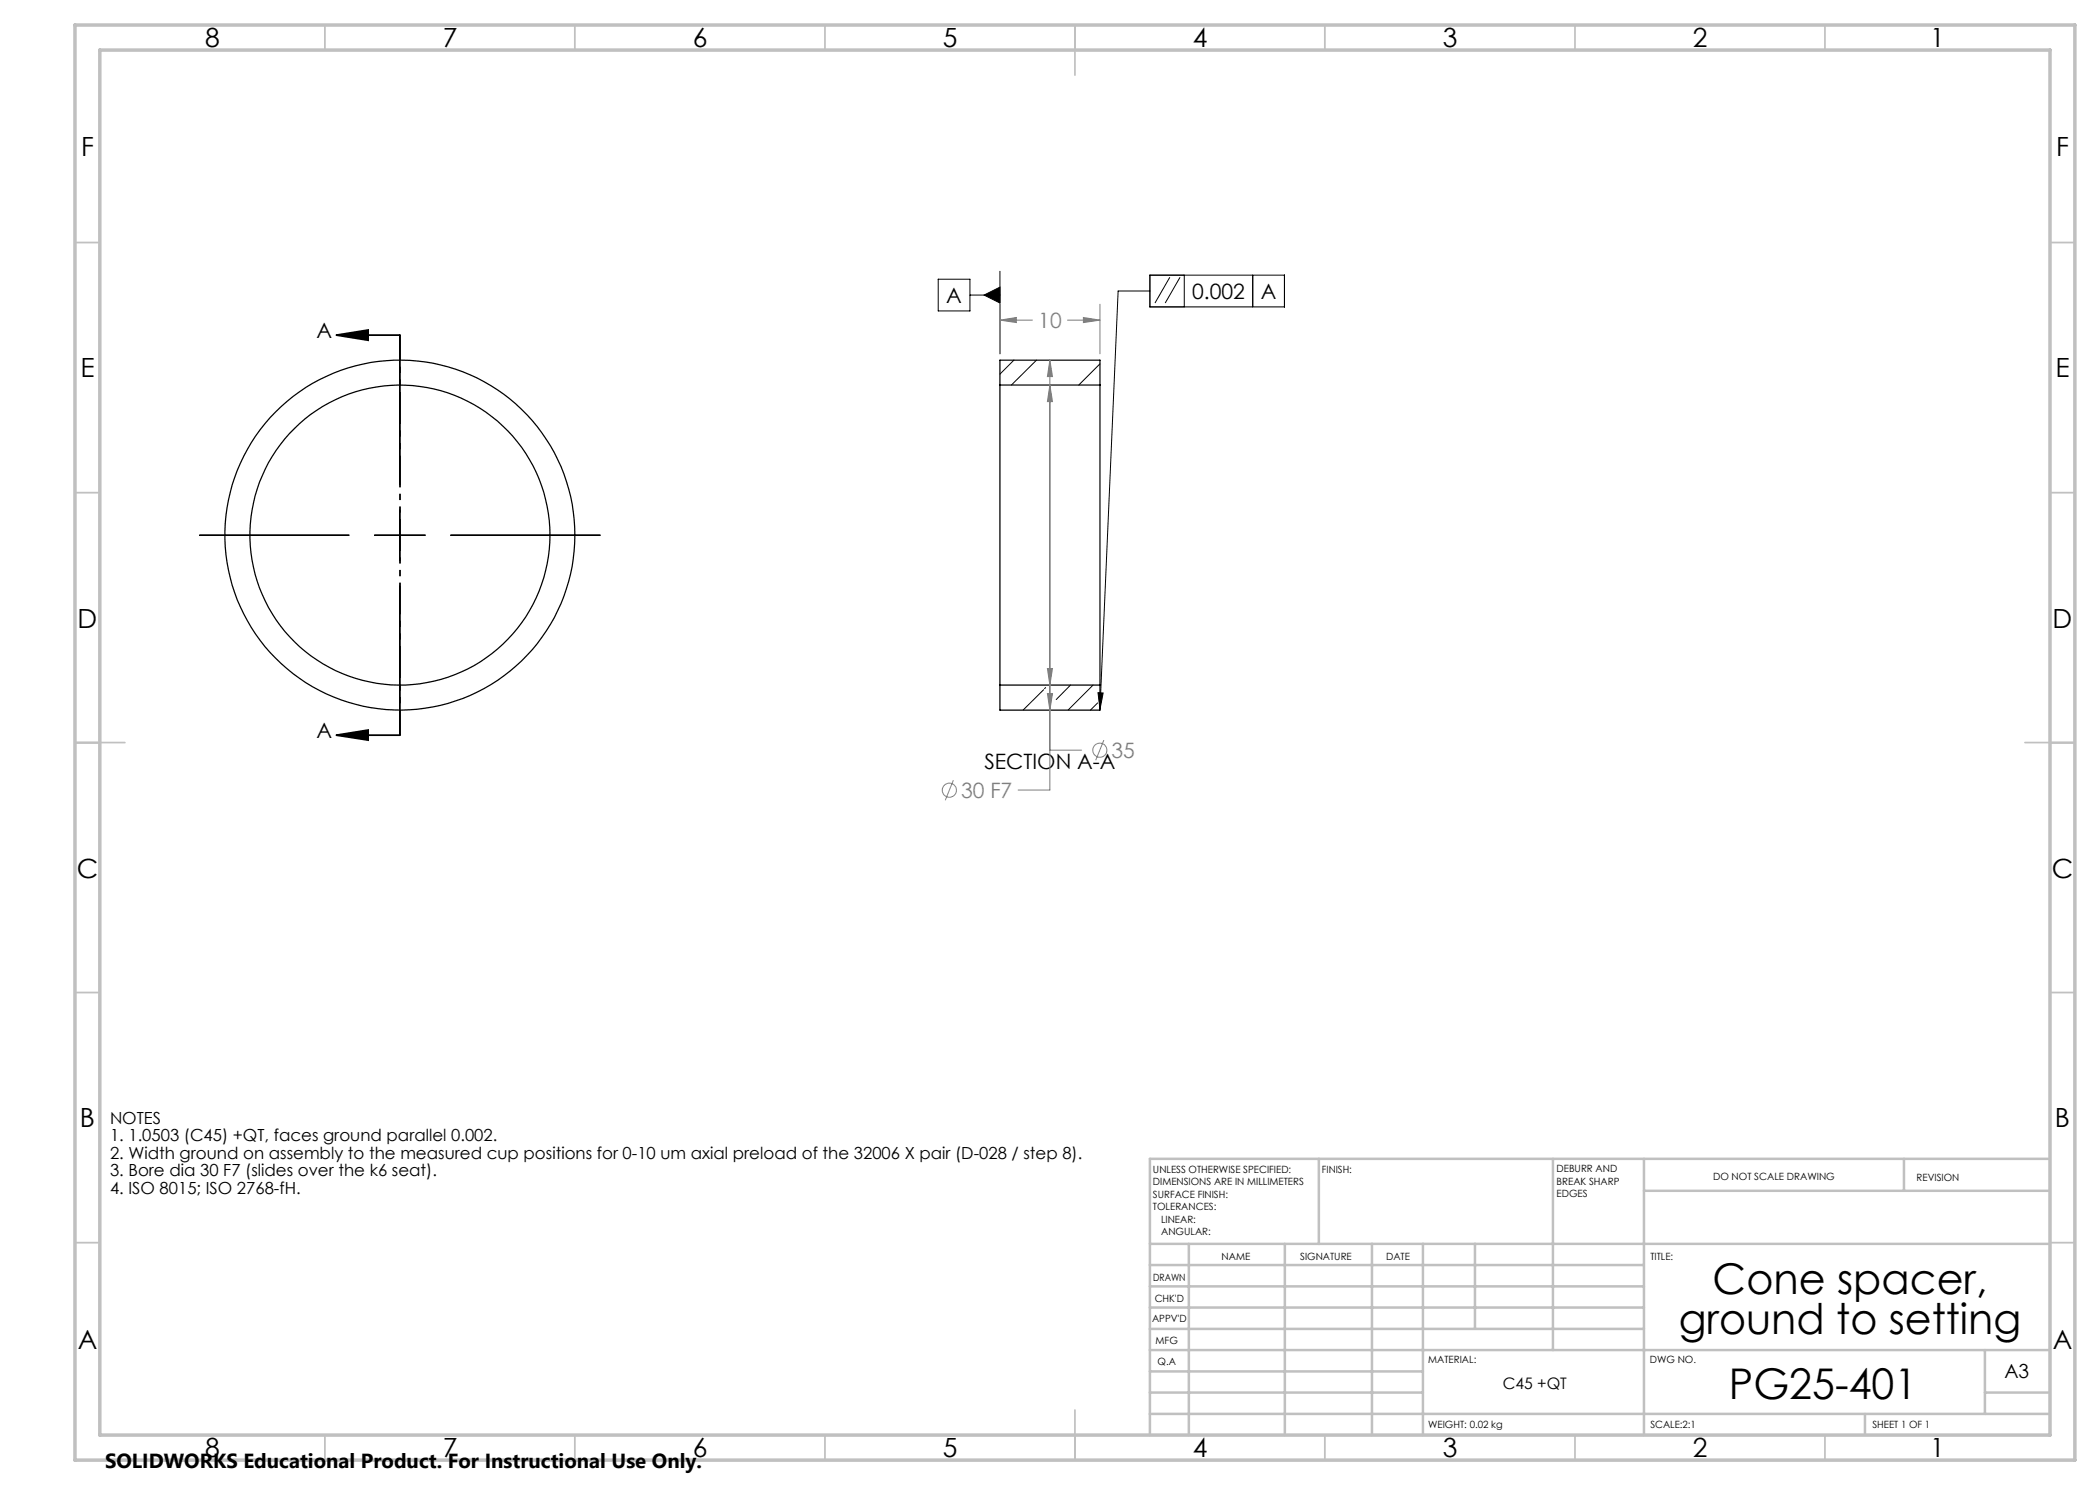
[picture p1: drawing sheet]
<svg xmlns="http://www.w3.org/2000/svg" width="420mm" height="297mm" viewBox="0 0 420 297" stroke-linecap="round" stroke-linejoin="round" font-family="sans-serif">
<g fill="none" stroke="#000" stroke-width=".25">
<path d="M200 77v60M200 77v-5h20v5M200 77h20M220 77v60M200 137v5h20v-5M200 137h20"/>
<circle cx="80" cy="107" r="35"/>
<circle cx="80" cy="107" r="30"/>
</g>
<g fill="none" stroke="#000" stroke-width=".2">
<path d="M187.6 55.8h6.4v6.4h-6.4zM194 59h6M196.8 59l3.2-1.6v3.2zM200 54.3v16.5M230 55h26.9v6.4h-26.9zM230 58.2h-6.4l-3.6 83.7M234 55.5l-3 5.1M236 55.5l-3 5.1M236.9 55v6.4M250.5 55v6.4M80 67v29.9M202.8 72l-2.8 2.8"/>
<path d="M207.3 72l-5 5M220 72.8l-4.2 4.2M39.9 107h29.9M74.9 107h10.2M80 101.9v10.2M80 117.2v29.9M90.1 107h30M208.7 137.9l-4.1 4.1M209.1 137.5l-.2 .2M214.1 137l-2.9 2.9M218.6 137l-5 5M219.6 138.5l1 .1-.6 3.3z"/>
<path d="M219.5 140.6l-1.4 1.4"/>
</g>
<g fill="none" stroke="#808080" stroke-width=".2">
<path d="M200 64l3.3-.5v1zM200 60.9v9.9M200 64h6.5M210 72l.5 3.3h-1zM210 77l.5 3.3h-1zM210 72v86h-6.4M213.5 64h6.5M216.7 63.5l3.3 .5-3.3 .5zM220 60.9v9.9M209.5 138.7h1l-.5 3.3zM209.5 133.7h1l-.5 3.3zM190.7 156l-1.6 4.1"/>
<path d="M210 150h6.3M220.8 148l-1.7 4"/>
<circle cx="189.9" cy="158.1" r="1.41"/>
<circle cx="220" cy="150" r="1.4"/>
</g>
<path d="M67.3 67l6.3-1v2zM67.3 67h12.7M67.3 147l6.3-1v2zM67.3 147h12.7" fill="none" stroke="#000" stroke-width=".35"/>
<path d="M80 67v80" fill="none" stroke="#000" stroke-width=".35" stroke-dasharray="6.3 1.3 1.3 1.3 1.3 1.3" stroke-dashoffset="1.3" stroke-linecap="butt"/>
<g fill="none" stroke="#c0c0c0" stroke-width=".35">
<path d="M65 5v5M115 5v5M165 5v5M215 5v10M265 5v5M315 5v5M365 5v5M15 48.5h5M410 48.5h5M15 98.5h5M410 98.5h5M15 148.5h10"/>
<path d="M405 148.5h10M15 198.5h5M410 198.5h5M15 248.5h5M410 248.5h5M65 287v5M115 287v5M165 287v5M215 282v10M265 287v5M315 287v5M365 287v5"/>
</g>
<g fill="none" stroke="#c0c0c0" stroke-width=".5">
<path d="M263.8 231.8v17M310.6 231.8v38.2M328.8 231.8v55.2M328.8 238.2h81.2M380.8 231.8v6.4M410 231.8h-180v55.2M230 248.8h180M230 257.3h98.8M230 253h98.8M237.8 248.8v38.2M257 248.8v38.2M274.4 248.8v38.2"/>
<path d="M284.6 248.8v38.2M295 248.8v17M230 265.8h98.8M230 261.5h98.8M230 278.5h54.6M230 274.3h54.6M230 270h180M397 278.5h13M397 270v12.8M230 282.8h180M373 282.8v4.2"/>
</g>
<path d="M15 5h400v287h-400zM20 10h390v277h-390z" fill="none" stroke="#c0c0c0" stroke-width=".7"/>
<g fill="#000">
<path d="M67.3 67l6.3-1v2zM67.3 147l6.3-1v2z"/>
<path d="M219.6 138.5l1 .1-.6 3.3zM196.8 59l3.2 1.6v-3.2z"/>
</g>
<path d="M210 72l.5 3.3h-1zM209.5 138.7h1l-.5 3.3zM210 77l.5 3.3h-1zM209.5 133.7h1l-.5 3.3zM200 64l3.3-.5v1zM216.7 63.5l3.3 .5-3.3 .5z" fill="#808080"/>
<g font-size="8.5">
<text x="342.5" y="258.8">Cone spacer,</text>
<text x="335.8" y="266.9">ground to setting</text>
<text x="345.8" y="279.7">PG25-401</text>
</g>
<g font-size="5.3">
<text x="41" y="9.5">8</text>
<text x="88.5" y="9.5">7</text>
<text x="138.5" y="9.5">6</text>
<text x="188.5" y="9.5">5</text>
<text x="238.5" y="9.5">4</text>
<text x="288.5" y="9.5">3</text>
<text x="338.5" y="9.5">2</text>
<text x="386" y="9.5">1</text>
<text x="16.2" y="31.3">F</text>
<text x="411.2" y="31.3">F</text>
<text x="16.1" y="75.5">E</text>
<text x="411.1" y="75.5">E</text>
<text x="15.5" y="125.5">D</text>
<text x="410.5" y="125.5">D</text>
<text x="15.4" y="175.5">C</text>
<text x="410.4" y="175.5">C</text>
<text x="16" y="225.5">B</text>
<text x="411" y="225.5">B</text>
<text x="15.5" y="269.8">A</text>
<text x="410.5" y="269.8">A</text>
<text x="41" y="291.5">8</text>
<text x="88.5" y="291.5">7</text>
<text x="138.5" y="291.5">6</text>
<text x="188.5" y="291.5">5</text>
<text x="238.5" y="291.5">4</text>
<text x="288.5" y="291.5">3</text>
<text x="338.5" y="291.5">2</text>
<text x="386" y="291.5">1</text>
</g>
<g font-size="4.2">
<text x="238.4" y="59.8">0.002</text>
<text x="252.2" y="59.8">A</text>
<text x="189.3" y="60.6">A</text>
<text x="63.3" y="67.7">A</text>
<text x="63.3" y="147.7">A</text>
<text x="196.9" y="153.8">SECTION A-A</text>
</g>
<g font-size="4.2" fill="#808080">
<text x="207.7" y="65.6">10</text>
<text x="222.3" y="151.6">35</text>
<text x="192.2" y="159.6">30 F7</text>
</g>
<text font-size="4.1" x="21" y="293.7">SOLIDWORKS Educational Product. For Instructional Use Only.</text>
<text font-size="3.9" x="400.9" y="275.5">A3</text>
<g font-size="3.3">
<text x="22" y="224.8">NOTES</text>
<text x="22" y="228.3">1. 1.0503 (C45) +QT, faces ground parallel 0.002.</text>
<text x="22" y="231.8">2. Width ground on assembly to the measured cup positions for 0-10 um axial preload of the 32006 X pair (D-028 / step 8).</text>
<text x="22" y="235.3">3. Bore dia 30 F7 (slides over the k6 seat).</text>
<text x="22" y="238.8">4. ISO 8015; ISO 2768-fH.</text>
</g>
<text font-size="3.2" x="300.6" y="277.9">C45 +QT</text>
<g font-size="2">
<text x="230.6" y="234.6">UNLESS OTHERWISE SPECIFIED:</text>
<text x="230.6" y="237.1">DIMENSIONS ARE IN MILLIMETERS</text>
<text x="230.6" y="239.6">SURFACE FINISH:</text>
<text x="264.4" y="234.6">FINISH:</text>
<text x="311.3" y="234.5">DEBURR AND</text>
<text x="311.3" y="237">BREAK SHARP</text>
<text x="311.3" y="239.5">EDGES</text>
<text x="342.6" y="236">DO NOT SCALE DRAWING</text>
<text x="383.3" y="236.2">REVISION</text>
<text x="230.6" y="242.1">TOLERANCES:</text>
<text x="232.2" y="244.6">LINEAR:</text>
<text x="232.2" y="247.1">ANGULAR:</text>
<text x="244.3" y="252">NAME</text>
<text x="260" y="251.9">SIGNATURE</text>
<text x="277.2" y="251.9">DATE</text>
<text x="330.1" y="251.9">TITLE:</text>
<text x="230.6" y="256.1">DRAWN</text>
<text x="230.9" y="260.3">CHK'D</text>
<text x="230.4" y="264.4">APPV'D</text>
<text x="231.1" y="268.8">MFG</text>
<text x="231.5" y="273">Q.A</text>
<text x="285.6" y="272.5">MATERIAL:</text>
<text x="330" y="272.5">DWG NO.</text>
<text x="285.6" y="285.5">WEIGHT: 0.02 kg</text>
<text x="330.1" y="285.6">SCALE:2:1</text>
<text x="374.5" y="285.6">SHEET 1 OF 1</text>
</g>
</svg>
